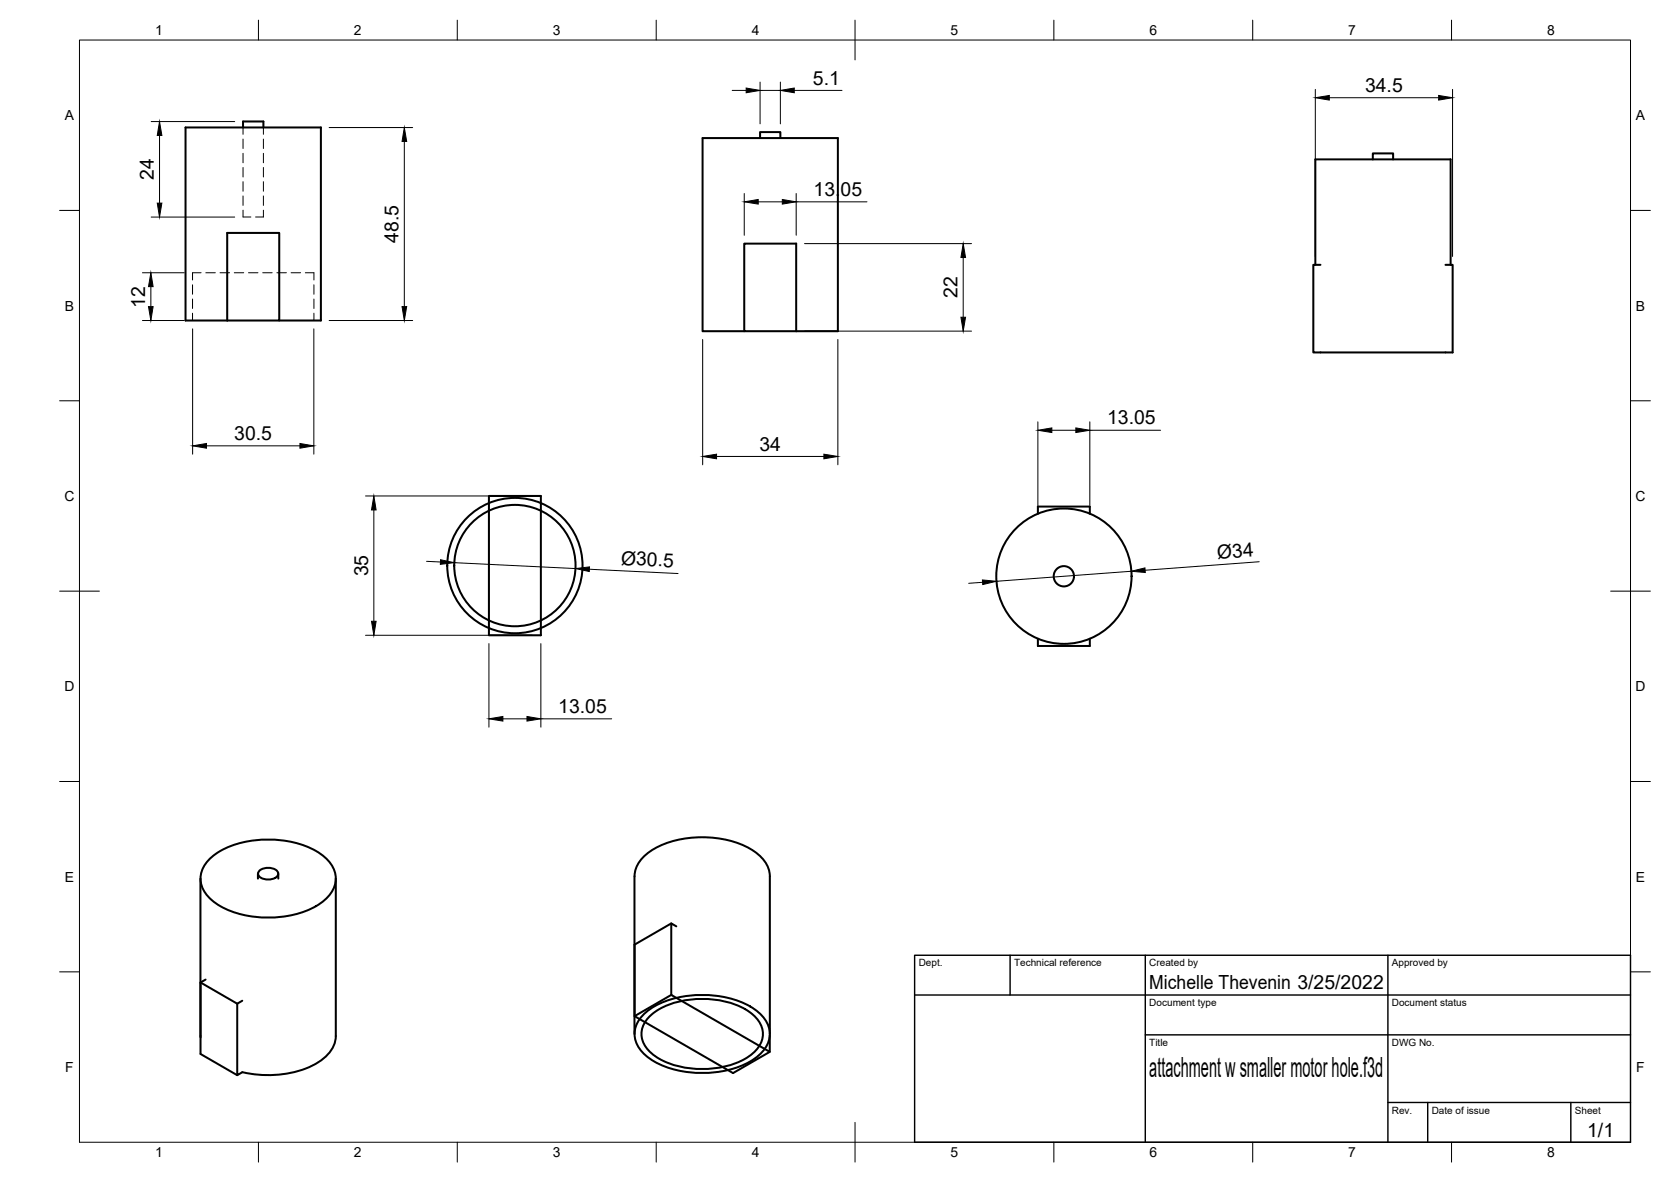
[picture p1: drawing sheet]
<svg xmlns="http://www.w3.org/2000/svg" width="420mm" height="297mm" viewBox="0 0 420 297" stroke-linecap="round" stroke-linejoin="round" font-family="sans-serif">
<!-- layer: Visible -->
<g fill="none" stroke="#000" stroke-width=".51">
<path d="M61.1 32v-1.5h5.1v1.5M191.1 34.7v-1.5h5.1v1.5M57.1 58.5h13.1v22h-13.1zM345.2 40.1v-1.5h5.1v1.5M187.1 61.2h13.1v22h-13.1zM330.7 66.6v-26.5h34v26.5M332 66.6h-1.8v22h35.1v-22h-1.8M57.1 80.5h-10.4v-48.5h34v48.5h-10.5M187.1 83.2h-10.4v-48.5h34v48.5h-10.5M122.9 124.6h13.1v35h-13.1zM261 129.1v-1.8h13v1.8M261 160.5v1.8h13v-1.8"/>
<path d="M53 215.6a22.5 22.5 0 0 1 16.1-4.6 21.5 21.5 0 0 1 12.8 4.6 6.5 6.5 0 0 1 0 10.3 22.5 22.5 0 0 1-16.1 4.7 21.5 21.5 0 0 1-12.8-4.7 6.5 6.5 0 0 1 0-10.3zM64.9 219.6v1.2M65.2 218.8a3.5 3.5 0 0 1 4.7 .4 1.59 1.59 0 0 1-1.8 1.8 3.1 3.1 0 0 1-3.1-1.1v-.7zM70 219.6v1.2M50.4 220.8v39.9M84.4 220.8v39.6a8 8 0 0 1-4.1 6.4 26.2 26.2 0 0 1-19.4 2.6M168.8 232.1l-9.2 5.3v18l24.7 14.3 9.2-5.4M170.1 232.8l-1.3-.7v17.9l24.7 14.3v-4.1M50.4 246.9l9.2 5.3M51.7 246.2l-1.3 .7v18l9.2 5.3M60.9 251.5l-1.3 .7v18l1.3-.7M159.5 259.8l.1-39.6a8.9 8.9 0 0 1 5.6-7.3 26.6 26.6 0 0 1 24 .7 8.4 8.4 0 0 1 4.4 6.6v39.6"/>
<path d="M162.1 254.7a22.5 22.5 0 0 1 16.1-4.6 21.5 21.5 0 0 1 12.8 4.6 6.5 6.5 0 0 1 0 10.3 22.5 22.5 0 0 1-16.1 4.6 21.5 21.5 0 0 1-12.8-4.6 6.5 6.5 0 0 1 0-10.3zM163.6 255.2a20.6 20.6 0 0 1 15.3-4.1 17.5 17.5 0 0 1 11.5 5 5.7 5.7 0 0 1-.8 8.4 20.6 20.6 0 0 1-15.4 4.1 17.5 17.5 0 0 1-11.4-5 5.7 5.7 0 0 1 .8-8.4zM168.8 250l-9.2 5.4"/>
<circle cx="129.5" cy="142.1" r="15.3"/>
<circle cx="129.5" cy="142.1" r="17"/>
<circle cx="267.5" cy="144.8" r="2.55"/>
<circle cx="267.5" cy="144.8" r="17"/>
</g>
<!-- layer: Hidden -->
<g fill="none" stroke="#000" stroke-width=".25">
<path d="M61.1 32v1.7M61.1 35v2.3M61.1 38.5v2.4M66.2 32v1.7M66.2 35v2.3M66.2 38.5v2.4M61.1 52.8v1.7h2M61.1 42.1v2.4M61.1 45.7v2.4M61.1 49.2v2.4M66.2 52.8v1.7h-1.9M66.2 42.1v2.4"/>
<path d="M66.2 45.7v2.4M66.2 49.2v2.4M48.4 71.6v2.3M48.4 75.1v2.4M48.4 78.7v1.8M50.6 68.5h-2.2v1.9M51.8 68.5h2.3M55.3 68.5h2.4M58.9 68.5h2.4M62.5 68.5h2.4M66.1 68.5h2.3M69.6 68.5h2.4"/>
<path d="M73.2 68.5h2.4M76.8 68.5h2.1v1.9M78.9 71.6v2.3M78.9 75.1v2.4M78.9 78.7v1.8"/>
</g>
<!-- layer: Border -->
<g fill="none" stroke="#000" stroke-width=".25">
<path d="M20 10.1h390v276.9h-390zM65 5.1v5M115 5.1v5M165 5.1v5M215 5.1v10M265 5.1v5M315 5.1v5M365 5.1v5M15 52.9h5M410 52.9h5M15 100.7h5M410 100.7h5"/>
<path d="M15 148.6h10M405 148.6h10M15 196.4h5M410 196.4h5M15 244.2h5M410 244.2h5M65 287v5M115 287v5M165 287v5M215 282.1v9.9M265 287v5M315 287v5"/>
<path d="M365 287v5"/>
</g>
<!-- layer: TitleBlock -->
<path d="M230 240.1h180v46.9h-180zM230 250h180M254 240.1v9.9M288 240.1v46.9M349 240.1v46.9M288 260.1h122M349 277.1h61M359 277.1v9.9M395 277.1v9.9" fill="none" stroke="#000" stroke-width=".36"/>
<!-- layer: Dimensions -->
<g fill="none" stroke="#000" stroke-width=".25">
<path d="M38 30.6h21M40.1 34v17M82.8 32.1h21M101.7 35.5v41.6M184.1 22.7h3.5M191.1 20.6v10.5M191.1 22.7h5.1M196.2 20.6v10.5M199.7 22.7h12M330.7 22.5v42M334.2 24.6h27.5M365.2 22.5v42"/>
<path d="M38 54.6h21M187.1 48.6v10.5M190.6 50.7h6.1M200.2 48.6v10.5M200.2 50.7h17.8M35.8 68.5h10.5M37.9 72v5.1M202.3 61.2h42M242.2 64.7v15M35.8 80.5h10.5M48.4 82.6v31.5M78.9 82.6v31.5"/>
<path d="M82.8 80.5h21M176.7 85.3v31.5M202.3 83.2h42M210.7 85.3v31.5M51.9 112h23.5M180.2 114.7h27M261 106v21M264.5 108.1h6M274 106v21M274 108.1h17.8M91.9 124.6h42M94 128.2v27.9"/>
<path d="M91.9 159.6h42M107.3 141.1l3.4 .1M114.2 141.4l30.5 1.5M148.2 143.1l22.3 1M247.1 146.3l-3.5 .3M284.4 143.6l-33.9 2.5M316.6 141.2l-28.7 2.1M122.9 161.7v21M136 161.7v21M126.4 180.6h6.1M136 180.6h17.8"/>
</g>
<g fill="#000" stroke="#000" stroke-width=".25">
<path d="M40.1 30.6l.6 3.4h-1.2zM101.7 32.1l.6 3.4h-1.2zM187.6 22.1l3.5 .6-3.5 .6zM196.2 22.7l3.5-.6v1.2zM330.7 24.6l3.5-.6v1.2zM361.7 24l3.5 .6-3.5 .6zM39.5 51h1.2l-.6 3.6zM187.1 50.7l3.5-.6v1.2zM196.7 50.1l3.5 .6-3.5 .6zM37.3 77.1h1.2l-.6 3.4zM37.9 68.5l.6 3.5h-1.2zM101.1 77.1h1.2l-.6 3.4z"/>
<path d="M242.2 61.2l.6 3.5h-1.2zM241.6 79.7h1.2l-.6 3.5zM48.4 112l3.5-.6v1.2zM75.4 111.4l3.5 .6-3.5 .6zM176.7 114.7l3.5-.6v1.2zM207.2 114.1l3.5 .6-3.5 .6zM261 108.1l3.5-.6v1.2zM270.5 107.5l3.5 .6-3.5 .6zM94 124.6l.6 3.6h-1.2zM93.4 156.1h1.2l-.6 3.5zM110.8 140.7l3.4 .7-3.5 .4zM144.7 142.9l3.5-.4v1.1z"/>
<path d="M247 145.7l3.5 .4-3.4 .8zM284.4 143.6l3.5-.9 .1 1.2zM122.9 180.6l3.5-.5v1.1zM132.5 180.1l3.5 .5-3.5 .6z"/>
</g>
<text font-size="7" x="289" y="270.6">attachment w smaller motor hole.f3d</text>
<g font-size="4.9">
<text x="204.4" y="21.3">5.1</text>
<text x="343.2" y="23.1">34.5</text>
<text x="38.7" y="45.2" transform="rotate(-90 38.7 45.2)">24</text>
<text x="204.6" y="49.3">13.05</text>
<text x="100.2" y="61" transform="rotate(-90 100.2 61)">48.5</text>
<text x="36.5" y="77.4" transform="rotate(-90 36.5 77.4)">12</text>
<text x="240.8" y="74.9" transform="rotate(-90 240.8 74.9)">22</text>
<text x="278.4" y="106.6">13.05</text>
<text x="58.9" y="110.6">30.5</text>
<text x="191" y="113.2">34</text>
<text x="156.1" y="141.9" transform="rotate(3 156.1 141.9)">Ø30.5</text>
<text x="306.1" y="140.4" transform="rotate(-4 306.1 140.4)">Ø34</text>
<text x="92.5" y="144.9" transform="rotate(-90 92.5 144.9)">35</text>
<text x="140.4" y="179.2">13.05</text>
<text x="289" y="248.5">Michelle Thevenin 3/25/2022</text>
<text x="399.1" y="285.7">1/1</text>
</g>
<g font-size="3.5">
<text x="39" y="8.8">1</text>
<text x="89" y="8.8">2</text>
<text x="139" y="8.8">3</text>
<text x="189" y="8.8">4</text>
<text x="239" y="8.8">5</text>
<text x="289" y="8.8">6</text>
<text x="339" y="8.8">7</text>
<text x="389" y="8.8">8</text>
<text x="16.3" y="30.2">A</text>
<text x="411.3" y="30.2">A</text>
<text x="16.3" y="78">B</text>
<text x="411.3" y="78">B</text>
<text x="16.2" y="125.9">C</text>
<text x="411.2" y="125.9">C</text>
<text x="16.2" y="173.7">D</text>
<text x="411.2" y="173.7">D</text>
<text x="16.3" y="221.6">E</text>
<text x="411.3" y="221.6">E</text>
<text x="16.4" y="269.4">F</text>
<text x="411.4" y="269.4">F</text>
<text x="39" y="290.8">1</text>
<text x="89" y="290.8">2</text>
<text x="139" y="290.8">3</text>
<text x="189" y="290.8">4</text>
<text x="239" y="290.8">5</text>
<text x="289" y="290.8">6</text>
<text x="339" y="290.8">7</text>
<text x="389" y="290.8">8</text>
</g>
<g font-size="2.5">
<text x="231" y="242.9">Dept.</text>
<text x="255" y="242.9">Technical reference</text>
<text x="289" y="242.9">Created by</text>
<text x="350" y="242.9">Approved by</text>
<text x="289" y="252.8">Document type</text>
<text x="350" y="252.8">Document status</text>
<text x="289" y="262.9">Title</text>
<text x="350" y="262.9">DWG No.</text>
<text x="350" y="279.9">Rev.</text>
<text x="360" y="279.9">Date of issue</text>
<text x="396" y="279.9">Sheet</text>
</g>
</svg>
